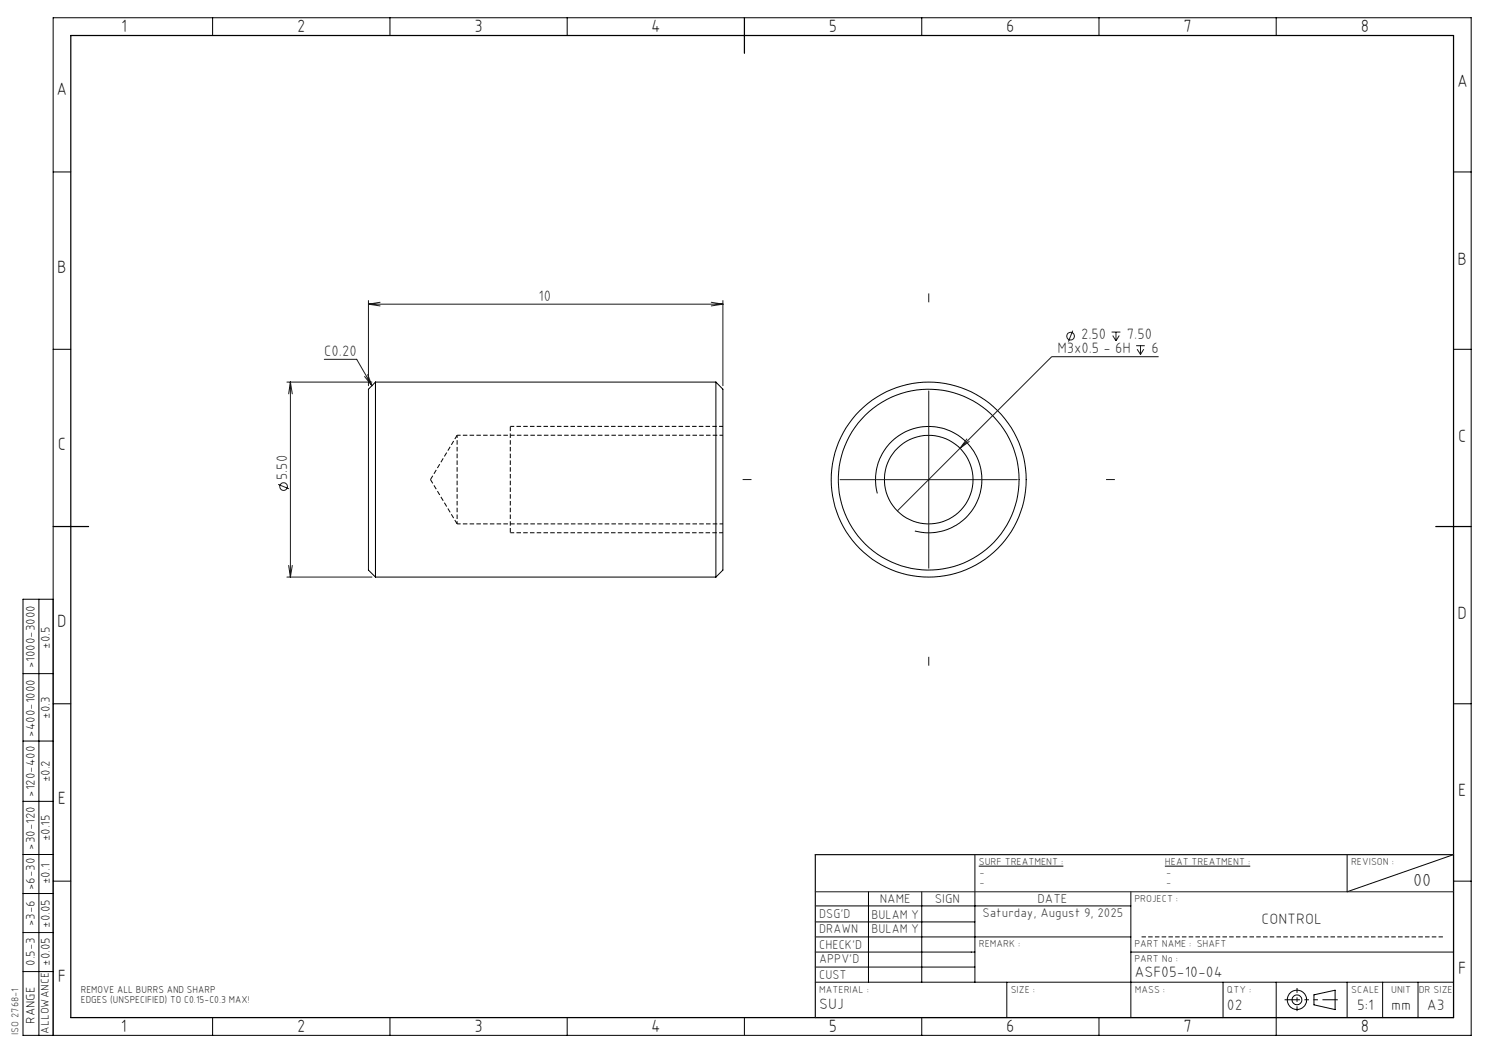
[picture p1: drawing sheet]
<svg xmlns="http://www.w3.org/2000/svg" width="420mm" height="297mm" viewBox="0 0 420 297" stroke-linecap="round" stroke-linejoin="round" font-family="sans-serif">
<path d="M128.9 122.8v25" fill="none" stroke="#000" stroke-width=".28" stroke-dasharray="1.3 .6" stroke-dashoffset=".5" stroke-linecap="butt"/>
<path d="M203.9 122.8h-75M128.9 147.8h75" fill="none" stroke="#000" stroke-width=".28" stroke-dasharray="1.3 .6" stroke-dashoffset=".3" stroke-linecap="butt"/>
<path d="M121.4 135.3l7.5 12.5M128.9 122.8l-7.5 12.5M407 264.3h-85" fill="none" stroke="#000" stroke-width=".28" stroke-dasharray="1.3 .6" stroke-linecap="butt"/>
<g fill="none" stroke="#000" stroke-width=".28">
<path d="M60 5v5M110 5v5M160 5v5M260 5v5M310 5v5M360 5v5M15 48.5h5M410 48.5h5M15 98.5h5M410 98.5h5M105.9 107.8v55M105.9 107.8l-2 2v51l2 2"/>
<path d="M105.9 107.8h96M201.9 107.8v55M201.9 107.8l2 2v51l-2 2M247.5 139.2a15 15 0 0 1 13.2-18.8 15 15 0 0 1 16.2 16.2 15 15 0 0 1-18.8 13.2M11 169v123M15 169h-8.5v123h408.5v-287h-400v287M105.9 162.8h96M6.5 190h8.5M15 198.5h5M410 198.5h5M6.5 209h8.5M6.5 226h8.5"/>
<path d="M6.5 241h8.5M6.5 252h8.5M15 248.5h5M230 255.5h89M245 251.5v25.5M260 251.5v25.5M275 241v36M276.1 244.3h23.8M319 251.5v35.5M328.6 244.3h24.1M380 241v10.5l30-10.5v46h-180M410 248.5h5"/>
<path d="M6.5 274h8.5M6.5 263h8.5M230 268.5h45M230 277h180M230 272.8h45M230 260h45M230 264.3h89M284 277v10M319 268.5h91M345 277v10M360 277v15M380 277v10"/>
<path d="M390 277v10M400 277v10M60 287v5M110 287v5M160 287v5M210 287v5M260 287v5M310 287v5M370.6 280.6l6-1.3v5.5l-6-1.4z"/>
<circle cx="261.9" cy="135.3" r="25.5"/>
<circle cx="262" cy="135.3" r="12.5"/>
<circle cx="262" cy="135.3" r="27.5"/>
<circle cx="365.8" cy="282" r="1.38"/>
<circle cx="365.8" cy="282" r="2.72"/>
</g>
<g fill="none" stroke="#191924" stroke-width=".28">
<path d="M103.9 84.8v24M103.9 85.8h100M103.9 85.8l3.3 .5M107.2 85.3l-3.3 .5M200.6 85.3l3.3 .5M203.9 84.8v24M203.9 85.8l-3.3 .5M302.6 93.3l-1.2 3M313.5 93.7h2.5M313.9 94.6l.9 1.5M314.8 93.7v2.4M315.7 94.6l-.9 1.5"/>
<path d="M320.5 97.5h2.4M320.7 98.5l1 1.5M321.7 97.5v2.5M322.6 98.5l-.9 1.5M80.9 107.8h24M81.9 107.8v55M81.9 107.8l.5 3.3M81.9 107.8l-.5 3.3M91.5 101.3h9.1l4.3 7.5M102.8 106.2l2.1 2.6M103.7 105.7l1.2 3.1M262 110.3v50"/>
<path d="M326.8 100.6h-30.1l-25.9 25.8M78.5 136.6l3 1.3M237 135.3h49.9M270.8 126.4l-17.7 17.7M272.8 123.8l-2 2.6M273.5 124.5l-2.7 1.9M81.4 159.5l.5 3.3M82.4 159.5l-.5 3.3M80.9 162.8h24M230 251.5h180"/>
<circle cx="302" cy="94.8" r="1.08"/>
<circle cx="80" cy="137.3" r="1.08"/>
</g>
<path d="M365.9 278.7v6.5" fill="none" stroke="#000" stroke-width=".28" stroke-dasharray="15.2 1.3 1.3 1.3" stroke-dashoffset="13.9" stroke-linecap="butt"/>
<path d="M377.4 282h-15.1" fill="none" stroke="#000" stroke-width=".28" stroke-dasharray="6.3 1.3 1.3 1.3 1.3 1.3" stroke-dashoffset="2" stroke-linecap="butt"/>
<path d="M262 85.3v-2.5M212 135.3h-2.5M312 135.3h2.5M262 185.3v2.5" fill="none" stroke="#191924" stroke-width=".28" stroke-dasharray="15.2 1.3 1.3 1.3" stroke-linecap="butt"/>
<path d="M203.9 120.3h-60M203.9 150.3h-60" fill="none" stroke="#000" stroke-width=".28" stroke-dasharray="1.3 .6" stroke-dashoffset=".2" stroke-linecap="butt"/>
<path d="M143.9 120.3v30" fill="none" stroke="#000" stroke-width=".28" stroke-dasharray="1.3 .6" stroke-dashoffset="-.1" stroke-linecap="butt"/>
<path d="M20 10h390v277h-390zM210 5v10M15 148.5h10M405 148.5h10" fill="none" stroke="#000" stroke-width=".35"/>
<path d="M410 241h-180v46" fill="none" stroke="#191924" stroke-width=".35"/>
<g font-size="5">
<text x="34.2" y="9.1">1</text>
<text x="83.8" y="9.1">2</text>
<text x="133.8" y="9.1">3</text>
<text x="183.7" y="9.1">4</text>
<text x="233.8" y="9.1">5</text>
<text x="283.8" y="9.1">6</text>
<text x="333.8" y="9.1">7</text>
<text x="383.8" y="9.1">8</text>
<text x="16" y="26.9">A</text>
<text x="411" y="24.6">A</text>
<text x="16.2" y="76.9">B</text>
<text x="411.2" y="74.6">B</text>
<text x="411.3" y="124.6">C</text>
<text x="16.3" y="126.9">C</text>
<text x="16.2" y="176.9">D</text>
<text x="411.2" y="174.6">D</text>
<text x="16.3" y="226.9">E</text>
<text x="411.3" y="224.6">E</text>
<text x="411.3" y="274.6">F</text>
<text x="16.3" y="276.9">F</text>
<text x="34.1" y="291.1">1</text>
<text x="83.8" y="291.1">2</text>
<text x="133.8" y="291.1">3</text>
<text x="183.7" y="291.1">4</text>
<text x="233.8" y="291.1">5</text>
<text x="283.8" y="291.1">6</text>
<text x="333.8" y="291.2">7</text>
<text x="383.8" y="291.2">8</text>
</g>
<text font-size="4.9" fill="#191924" x="398.6" y="249.9">00</text>
<g font-size="4.2" fill="#191924">
<text x="151.9" y="84.8">10</text>
<text x="305" y="95.7">2.50</text>
<text x="317.9" y="95.7">7.50</text>
<text x="91.5" y="100.3">C0.20</text>
<text x="298.3" y="99.6">M3x0.5 - 6H</text>
<text x="324.8" y="99.6">6</text>
<text x="81" y="135.4" transform="rotate(-90 81 135.4)">5.50</text>
<text x="355.9" y="260.8">CONTROL</text>
<text x="320" y="275.6">ASF05-10-04</text>
<text x="231.1" y="284.6">SUJ</text>
<text x="346.1" y="285">02</text>
<text x="382.8" y="284.8">5:1</text>
<text x="392.4" y="284.8">mm</text>
<text x="402.5" y="284.8">A3</text>
</g>
<g font-size="3.6" fill="#191924">
<text x="248.1" y="254.6">NAME</text>
<text x="263.7" y="254.6">SIGN</text>
<text x="292.6" y="254.6">DATE</text>
<text x="231.1" y="258.9">DSG'D</text>
<text x="231.1" y="263.3">DRAWN</text>
<text x="245.8" y="263.3">BULAM Y</text>
<text x="245.8" y="259.3">BULAM Y</text>
<text x="231.1" y="267.6">CHECK'D</text>
<text x="231.1" y="271.6">APPV'D</text>
<text x="231.1" y="276">CUST</text>
</g>
<g font-size="3.5">
<text x="14.1" y="183" transform="rotate(-90 14.1 183)">±0.5</text>
<text x="9.8" y="188.5" transform="rotate(-90 9.8 188.5)">&gt;1000-3000</text>
<text x="14.1" y="202.8" transform="rotate(-90 14.1 202.8)">±0.3</text>
<text x="9.8" y="207.8" transform="rotate(-90 9.8 207.8)">&gt;400-1000</text>
<text x="14.1" y="220.7" transform="rotate(-90 14.1 220.7)">±0.2</text>
<text x="9.8" y="224.7" transform="rotate(-90 9.8 224.7)">&gt;120-400</text>
<text x="9.8" y="239.7" transform="rotate(-90 9.8 239.7)">&gt;30-120</text>
<text x="14.1" y="237.3" transform="rotate(-90 14.1 237.3)">±0.15</text>
<text x="9.8" y="251" transform="rotate(-90 9.8 251)">&gt;6-30</text>
<text x="14.1" y="249.3" transform="rotate(-90 14.1 249.3)">±0.1</text>
<text x="9.8" y="261.3" transform="rotate(-90 9.8 261.3)">&gt;3-6</text>
<text x="14.1" y="261.7" transform="rotate(-90 14.1 261.7)">±0.05</text>
<text x="9.8" y="272.4" transform="rotate(-90 9.8 272.4)">0.5-3</text>
<text x="14.1" y="272.4" transform="rotate(-90 14.1 272.4)">±0.05</text>
<text x="9.8" y="288.7" transform="rotate(-90 9.8 288.7)">RANGE</text>
</g>
<text font-size="3.5" fill="#191924" x="277.1" y="258.5">Saturday, August 9, 2025</text>
<text font-size="3.2" x="13.8" y="291.5" transform="rotate(-90 13.8 291.5)">ALLOWANCE</text>
<g font-size="2.8" fill="#191924">
<text x="276.1" y="244">SURF TREATMENT :</text>
<text x="328.6" y="244">HEAT TREATMENT :</text>
<text x="381.1" y="244">REVISON :</text>
<text x="276.3" y="250">-</text>
<text x="276.3" y="247">-</text>
<text x="329" y="250">-</text>
<text x="329" y="247">-</text>
<text x="320" y="254.4">PROJECT :</text>
<text x="276.1" y="267.2">REMARK :</text>
<text x="320" y="267.2">PART NAME : SHAFT</text>
<text x="320" y="271.4">PART No :</text>
<text x="231.1" y="279.9">MATERIAL :</text>
<text x="285.1" y="279.9">SIZE :</text>
<text x="320.1" y="279.9">MASS :</text>
<text x="346.1" y="279.9">QTY :</text>
<text x="381.1" y="279.9">SCALE</text>
<text x="392.4" y="279.9">UNIT</text>
<text x="400.2" y="279.9">DR SIZE</text>
<text x="5.3" y="291.9" transform="rotate(-90 5.3 291.9)">ISO 2768-1</text>
</g>
<g font-size="2.8">
<text x="22.8" y="280.1">REMOVE ALL BURRS AND SHARP</text>
<text x="22.8" y="283">EDGES (UNSPECIFIED) TO C0.15-C0.3 MAX!</text>
</g>
</svg>
